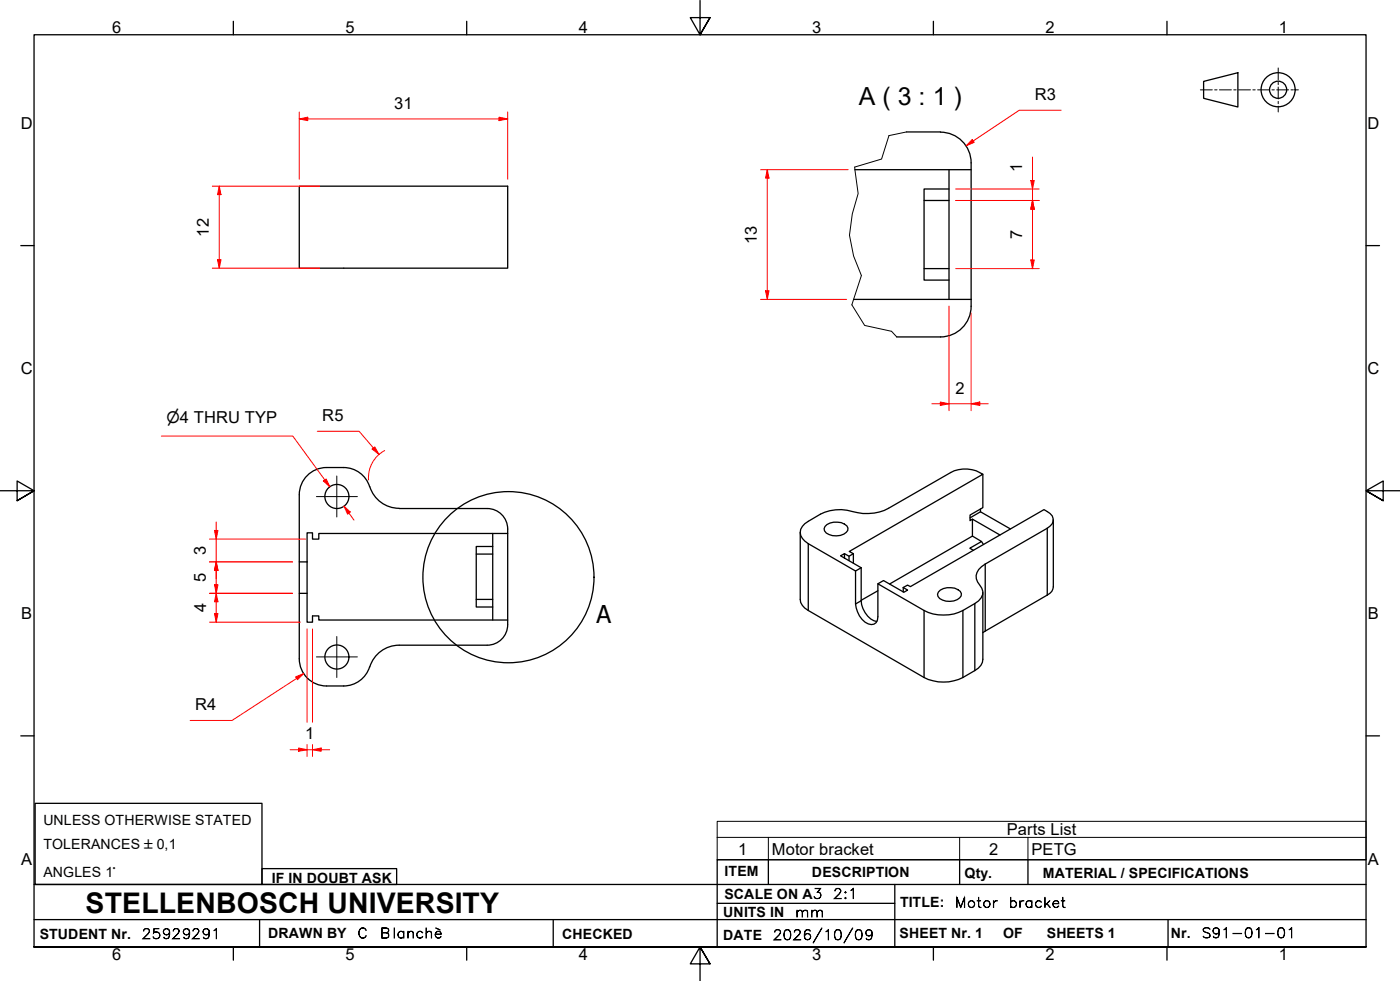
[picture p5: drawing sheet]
<svg xmlns="http://www.w3.org/2000/svg" width="410mm" height="287mm" viewBox="0 0 410 287" stroke-linecap="round" stroke-linejoin="round" font-family="sans-serif">
<!-- layer: Visible Edges(ISO) -->
<g fill="none" stroke="#000" stroke-width=".38">
<path d="M265.4 38.6l10 .1a9 9 0 0 1 9 8.9v2.1h-34.1M87.6 54.5h61.1v24h-61.1zM270.6 58.7h7.3M277.9 55.3h-7.3v26.7h7.3M277.9 49.7v37.9M284.4 49.7v39.9a9 9 0 0 1-9 9h-12.8M270.6 78.6h7.3M249.9 87.6h34.5M287.8 138.8v9.8l-3.8 2.2v1.6l.7-.4M87.6 144.8a8 8 0 0 1 8-7.9 16.4 16.4 0 0 1 8 .5 8.8 8.8 0 0 1 5.1 6 9 9 0 0 0 8.2 5.4M87.6 144.9v19.6h2.3M116.9 148.9h25.7"/>
<path d="M142.7 148.9a6 6 0 0 1 6 6M144.3 160h-4.9v17.7h4.9M144.3 156.2v25.3M148.7 154.8v1.4h-55.4v1.6h-1.8v-1.8h-1.6v8.5M148.7 156.2v25.3M234.3 155.8v19.7a4 4 0 0 0 2.4 3.2l33.9 19.6a12.8 12.8 0 0 0 11.3 0l3.5-2a3.9 3.9 0 0 0 2.4-3.3v-19.6M241.6 154.1a4.8 4.8 0 0 1 6.4-.2 1.53 1.53 0 0 1-.9 2.5 4.6 4.6 0 0 1-5.7-1l-.1-.6zM284 151.6l3.1-1.8 8.7 5M287.1 149v.8M287.4 158.5l.6 .9M292.8 156.6l-8.1-4.6v4.9M308.4 152.2v19.6a2.78 2.78 0 0 1-1.8 2.4l-18.8 11"/>
<path d="M87.6 164.5v9.2M89.9 164.5v9.2M139.4 175.5h4.9M139.4 162.2h4.9M247.3 163.3v-1.2l-1.2 .6 6.1 3.5M247.3 162.1l1.3 .7 1.3-.7-1.2-.7 39.1-22.6a9.3 9.3 0 0 0-9.4-.5l-18.2 10.5a15.4 15.4 0 0 1-12.2 .6 15.2 15.2 0 0 0-13.1 4.7 2.97 2.97 0 0 0 .7 4.3l14.9 8.7 1.7-.9M248.6 162.8v1.3M249.9 162.1v2.8M250.5 167.1v9.7a7 7 0 0 0 3.8 5.8 1.94 1.94 0 0 0 2-.1 1.94 1.94 0 0 0 .7-2v-9.6M252.2 166.2v9.6a6.7 6.7 0 0 0 4.5 6.1M257 170.9l1.7-1 6 3.5 1-.7-1.2-.7 1.2-.7 .9 .4 39.1-22.5a3.7 3.7 0 0 1 2.7 3.3l-.3 .8-1.5 1.3-18.1 10.5a3.8 3.8 0 0 0-2.2 5.3 3.9 3.9 0 0 1 1 4.6 15.1 15.1 0 0 1-14.1 4.7l-2.6-1zM257 172.9l-4.8 2.8"/>
<path d="M264.5 172v1.3M274.8 173.3a4.8 4.8 0 0 1 6.4-.2 1.53 1.53 0 0 1-.9 2.4 4.6 4.6 0 0 1-5.7-.9l-.1-.7zM285.1 161.1l-1.1-.6 3.4-2-2.7-1.6-24.2 14.1M87.6 192.8a8 8 0 0 0 8 8h5M108.2 195.2a8 8 0 0 1-7.6 5.6M142.6 188.9h-25.7a9 9 0 0 0-8.6 6.3M142.7 188.9a6.2 6.2 0 0 0 6-7.4h-55.4v-1.2h-1.8v1.8h-1.6v-8.4h-2.3v19.2"/>
<circle cx="98.6" cy="145.3" r="3.5"/>
<circle cx="98.6" cy="192.3" r="3.5"/>
</g>
<!-- layer: Visible Tangent Edges(ISO) -->
<path d="M236.7 159.1v19.6M306.6 154.6v19.6M252.2 175.8l-1.7 1M270.6 178.7v19.6M281.9 178.7v19.6M285.4 176.7v19.6M288.5 165.1v19.6" fill="none" stroke="#000" stroke-width=".38"/>
<!-- layer: Break Lines(ISO) -->
<path d="M265.4 38.6l-5.1 1.1-2.2 6.9-7.8 2.3 1 7.8-1.7 5.9-.9 6.2 1.2 6.1 2.3 5.8-2.8 8.5 3.8 6.1 7.8 1.7 1.6 1.6" fill="none" stroke="#000" stroke-width=".29"/>
<!-- layer: Detail Circle Lines(ISO) -->
<circle cx="148.9" cy="169" r="25.1" fill="none" stroke="#000" stroke-width=".38"/>
<!-- layer: Symbols(ISO) -->
<path d="M210 245.1v-4.7h190v4.7M210 245.1v6.6h190v-6.6M210 245.1h190M225 245.1v6.6M281 245.1v6.6M301 245.1v6.6" fill="none" stroke="#000" stroke-width=".29"/>
<!-- layer: Border_0 -->
<g fill="none" stroke="#000" stroke-width=".38">
<path d="M68.3 6.2v4M136.7 6.2v4M205 .1v10.1l-2.9-5h5.8l-2.9 5 2.9-5M273.3 6.2v4M341.7 6.2v4M6.1 71.9h3.9M400 71.9h3.9M0 143.7h10l-5-2.9v5.8l5-2.9-5 2.9M410 143.7h-10l5-2.9v5.8l-5-2.9 5 2.9M6.1 215.4h3.9M400 215.4h3.9M10 277.2v-267h390v267h-390h390"/>
<path d="M68.3 277.2v3.9M136.7 277.2v3.9M273.3 277.2v3.9M341.7 277.2v3.9M207.9 282.1l-2.9-4.9 2.9 4.9h-5.8l2.9-4.9v10"/>
</g>
<!-- layer: Sketch Geometry(ISO) -->
<g fill="none" stroke="#000" stroke-width=".38">
<path d="M352.4 23.8l10.1-2.5v10l-10.1-2.5zM10.3 235.2h66.4v23.7h-66.4zM10 258.9h390M76.7 254.3h39.4v4.6h-39.4zM225 251.7v7.2M262 258.9v18.3M281 251.7v7.2M301 251.7v7.2M400 251.7h-190v25.5M10 277.2h390M10 269.2h390M76 269.2v8"/>
<path d="M162 269.2v8M210 264.4h52M342 269.2v8"/>
<circle cx="374.2" cy="26.3" r="5"/>
<circle cx="374.2" cy="26.3" r="2.51"/>
</g>
<g fill="none" stroke="#000" stroke-width=".29">
<path d="M374.3 19.9v3.5M351.5 26.3h3.5M355.7 26.3h.7M357.1 26.3h3.5M361.3 26.3h.6M362.6 26.3h3.5M366.8 26.3h.7M368.2 26.3h3.5M372.4 26.3h.7M373.8 26.3h3.5M374.3 24.1v.7M374.3 25.5v3.5"/>
<path d="M374.3 29.7v.7M374.3 31.1v1.7M378 26.3h.7M379.4 26.3h.8"/>
</g>
<!-- layer: Dimensions(ISO) -->
<path d="M64.2 54.5v2.5" fill="none" stroke="#f00" stroke-width=".29"/>
<path d="M64.2 54.5l.5 2.5h-1z" fill="#f00"/>
<path d="M64.2 54.5l.5 2.5h-1zM64.2 76v2.5" fill="none" stroke="#f00" stroke-width=".29"/>
<path d="M63.7 76h1l-.5 2.5z" fill="#f00"/>
<path d="M87.6 34.8h2.5M62.2 54.5h31.4M64.2 57v19M62.2 78.5h31.4M63.7 76h1l-.5 2.5z" fill="none" stroke="#f00" stroke-width=".29"/>
<path d="M87.6 34.8l2.5-.5v1z" fill="#f00"/>
<path d="M87.6 34.8l2.5-.5v1zM146.1 34.8h2.6" fill="none" stroke="#f00" stroke-width=".29"/>
<path d="M146.1 34.3l2.6 .5-2.6 .5z" fill="#f00"/>
<path d="M87.6 32.8v19.7M90.1 34.8h56M146.1 34.3l2.6 .5-2.6 .5zM148.7 32.8v19.7M95.1 140.5l1.5 2" fill="none" stroke="#f00" stroke-width=".29"/>
<path d="M94.7 140.8l.8-.6 1.1 2.3z" fill="#f00"/>
<path d="M94.7 140.8l.8-.6 1.1 2.3zM100.7 148.2l1.5 2" fill="none" stroke="#f00" stroke-width=".29"/>
<path d="M100.7 148.2l1.9 1.7-.8 .6z" fill="#f00"/>
<path d="M47.2 127.6h38.5l10.9 14.9M100.7 148.2l1.9 1.7-.8 .6zM102.2 150.2l1.4 2M63.3 171.1v2.6" fill="none" stroke="#f00" stroke-width=".29"/>
<path d="M62.8 171.1h1l-.5 2.6z" fill="#f00"/>
<path d="M62.8 171.1h1l-.5 2.6zM63.3 164.5v2.5" fill="none" stroke="#f00" stroke-width=".29"/>
<path d="M63.3 164.5l.5 2.5h-1z" fill="#f00"/>
<path d="M63.3 155.3v2.5M61.3 164.5h24.4M61.3 173.7h24.4M63.3 164.5l.5 2.5h-1zM63.3 167v4.1" fill="none" stroke="#f00" stroke-width=".29"/>
<path d="M62.8 155.3h1l-.5 2.5z" fill="#f00"/>
<path d="M62.8 155.3h1l-.5 2.5zM63.3 164.5v2.5" fill="none" stroke="#f00" stroke-width=".29"/>
<path d="M63.3 164.5l.5 2.5h-1z" fill="#f00"/>
<path d="M61.3 157.8h28.2M63.3 152.8v2.5M63.3 157.8v6.7M61.3 164.5h24.4M63.3 164.5l.5 2.5h-1zM63.3 167v2.4M88.9 197.2l-2 1.4" fill="none" stroke="#f00" stroke-width=".29"/>
<path d="M86.6 198.1l2.3-.9-1.8 1.8z" fill="#f00"/>
<path d="M109.3 131.1l1.7 1.9M86.6 198.1l2.3-.9-1.8 1.8zM86.9 198.6l-19 12.3h-12.2" fill="none" stroke="#f00" stroke-width=".29"/>
<path d="M109 131.5l.7-.7 1.3 2.2z" fill="#f00"/>
<path d="M92.9 126.3h12.3l4.1 4.8M109 131.5l.7-.7 1.3 2.2zM112.6 131.9a9 9 0 0 0-4.7 8.6M63.3 179.6v2.5" fill="none" stroke="#f00" stroke-width=".29"/>
<path d="M62.8 179.6h1l-.5 2.5z" fill="#f00"/>
<path d="M62.8 179.6h1l-.5 2.5zM63.3 173.7v2.5" fill="none" stroke="#f00" stroke-width=".29"/>
<path d="M63.3 173.7l.5 2.5h-1z" fill="#f00"/>
<path d="M61.3 173.7h24.4M63.3 173.7l.5 2.5h-1zM63.3 176.2v3.4M61.3 182.1h26.6M87.4 219.5h2.5" fill="none" stroke="#f00" stroke-width=".29"/>
<!-- layer: Center Mark(ISO) -->
<path d="M98.6 139.3v12M92.6 145.4h12M92.6 192.3h12M98.6 186.3v12" fill="none" stroke="#000" stroke-width=".29"/>
<!-- layer: Dimensions(ISO) -->
<path d="M87.4 219l2.5 .5-2.5 .4z" fill="#f00"/>
<path d="M87.4 219l2.5 .5-2.5 .4zM91.5 219.5h2.5" fill="none" stroke="#f00" stroke-width=".29"/>
<path d="M91.5 219.5l2.5-.5v.9z" fill="#f00"/>
<path d="M224.7 49.7v2.4M89.9 184.1v27.3M91.5 184.1v27.3M85 219.5h2.4M89.9 219.5h1.6M89.9 217.9v3.5M91.5 219.5l2.5-.5v.9zM91.5 217.9v3.5M94 219.5h2.5" fill="none" stroke="#f00" stroke-width=".29"/>
<path d="M224.7 49.7l.5 2.4h-1z" fill="#f00"/>
<path d="M224.7 49.7l.5 2.4h-1zM224.7 85.1v2.5" fill="none" stroke="#f00" stroke-width=".29"/>
<path d="M224.2 85.1h1l-.5 2.5z" fill="#f00"/>
<path d="M222.7 49.7h25.6M224.7 52.1v33M222.7 87.6h25.2M224.2 85.1h1l-.5 2.5zM275.3 118.2h2.6" fill="none" stroke="#f00" stroke-width=".29"/>
<path d="M275.3 117.7l2.6 .5-2.6 .5z" fill="#f00"/>
<path d="M275.3 117.7l2.6 .5-2.6 .5zM284.4 118.2h2.5" fill="none" stroke="#f00" stroke-width=".29"/>
<path d="M284.4 118.2l2.5-.5v1z" fill="#f00"/>
<path d="M302.3 52.8v2.5M277.9 89.6v30.6M284.4 91.6v28.6M272.9 118.2h2.4M277.9 118.2h6.5M284.4 118.2l2.5-.5v1zM286.9 118.2h2.5" fill="none" stroke="#f00" stroke-width=".29"/>
<path d="M301.8 52.8h1l-.5 2.5z" fill="#f00"/>
<path d="M301.8 52.8h1l-.5 2.5zM302.3 58.7v2.5" fill="none" stroke="#f00" stroke-width=".29"/>
<path d="M302.3 58.7l.5 2.5h-1z" fill="#f00"/>
<path d="M279.8 58.7h24.5M279.8 55.3h24.5M302.3 58.7l.5 2.5h-1zM302.3 46v6.8M302.3 55.3v8.4" fill="none" stroke="#f00" stroke-width=".29"/>
<path d="M302.3 58.7l.5 2.5h-1z" fill="#f00"/>
<path d="M302.3 58.7l.5 2.5h-1zM302.3 76.1v2.5" fill="none" stroke="#f00" stroke-width=".29"/>
<path d="M301.8 76.1h1l-.5 2.5z" fill="#f00"/>
<path d="M279.8 58.7h24.5M284.9 41.3l-2 1.4M279.8 78.6h24.5M301.8 76.1h1l-.5 2.5zM302.3 61.2v14.9" fill="none" stroke="#f00" stroke-width=".29"/>
<path d="M284.7 40.8l.5 .9-2.3 1z" fill="#f00"/>
<path d="M310.7 32.3h-12.3l-13.5 9M284.7 40.8l.5 .9-2.3 1z" fill="none" stroke="#f00" stroke-width=".29"/>
<text font-size="8.3" x="25.1" y="267.2">STELLENBOSCH UNIVERSITY</text>
<text font-size="7.3" x="251.5" y="30.6">A ( 3 : 1 )</text>
<text font-size="7.2" x="174.6" y="182.4">A</text>
<g font-size="4.8">
<text x="32.8" y="9.7">6</text>
<text x="101.2" y="9.7">5</text>
<text x="169.5" y="9.7">4</text>
<text x="237.8" y="9.7">3</text>
<text x="306.1" y="9.7">2</text>
<text x="374.5" y="9.7">1</text>
<text x="303" y="29.2">R3</text>
<text x="115.4" y="31.8">31</text>
<text x="6.1" y="37.8">D</text>
<text x="400.4" y="37.8">D</text>
<text x="299.3" y="50.2" transform="rotate(-90 299.3 50.2)">1</text>
<text x="61.2" y="69.2" transform="rotate(-90 61.2 69.2)">12</text>
<text x="221.6" y="71.3" transform="rotate(-90 221.6 71.3)">13</text>
<text x="299.3" y="70" transform="rotate(-90 299.3 70)">7</text>
<text x="6.1" y="109.6">C</text>
<text x="400.4" y="109.6">C</text>
<text x="279.8" y="115.2">2</text>
<text x="94.4" y="123.2">R5</text>
<text x="60.3" y="162.5" transform="rotate(-90 60.3 162.5)">3</text>
<text x="60.3" y="170.4" transform="rotate(-90 60.3 170.4)">5</text>
<text x="60.3" y="179.3" transform="rotate(-90 60.3 179.3)">4</text>
<text x="6.2" y="181.3">B</text>
<text x="400.5" y="181.3">B</text>
<text x="57.1" y="207.9">R4</text>
<text x="89.3" y="216.4">1</text>
<text x="294.8" y="244.5">Parts List</text>
<text x="216.2" y="250.1">1</text>
<text x="226" y="250.1">Motor bracket</text>
<text x="289.6" y="250.1">2</text>
<text x="302" y="250.2">PETG</text>
<text x="6.2" y="253.1">A</text>
<text x="400.5" y="253.1">A</text>
<text x="32.8" y="281.1">6</text>
<text x="101.2" y="281.1">5</text>
<text x="169.5" y="281.1">4</text>
<text x="237.8" y="281.1">3</text>
<text x="306.1" y="281.1">2</text>
<text x="374.5" y="281.1">1</text>
</g>
<text font-size="4.6" x="48.8" y="123.8">⌀4 THRU TYP</text>
<g font-size="4.1">
<text x="12.7" y="241.6">UNLESS OTHERWISE STATED</text>
<text x="12.7" y="248.5">TOLERANCES ±0,1</text>
<text x="12.7" y="256.6">ANGLES 1°</text>
<text x="212.2" y="256.5">ITEM</text>
<text x="237.7" y="256.7">DESCRIPTION</text>
<text x="282.4" y="256.9">Qty.</text>
<text x="305.4" y="256.9">MATERIAL / SPECIFICATIONS</text>
<text x="79.6" y="258.5">IF IN DOUBT ASK</text>
<text x="212.1" y="263">SCALE ON A3</text>
<text x="211.8" y="268.4">UNITS IN</text>
<text x="263.5" y="265.6">TITLE:</text>
<text x="11.6" y="274.8">STUDENT Nr.</text>
<text x="78.5" y="274.6">DRAWN BY</text>
<text x="164.6" y="274.8">CHECKED</text>
<text x="211.8" y="275.1">DATE</text>
<text x="263.4" y="274.6">SHEET Nr. 1</text>
<text x="293.7" y="274.6">OF</text>
<text x="306.5" y="274.6">SHEETS 1</text>
<text x="342.8" y="274.5">Nr.</text>
</g>
<g font-size="4">
<text x="243.9" y="263">2:1</text>
<text x="232.8" y="268.4">mm</text>
<text x="279.6" y="265.6">Motor</text>
<text x="295.3" y="265.6">bracket</text>
<text x="41.5" y="274.8">25929291</text>
<text x="104.6" y="274.6">C</text>
<text x="111.3" y="274.6">Blanchè</text>
<text x="226.3" y="275.1">2026/10/09</text>
<text x="351.7" y="274.5">S91-01-01</text>
</g>
</svg>
